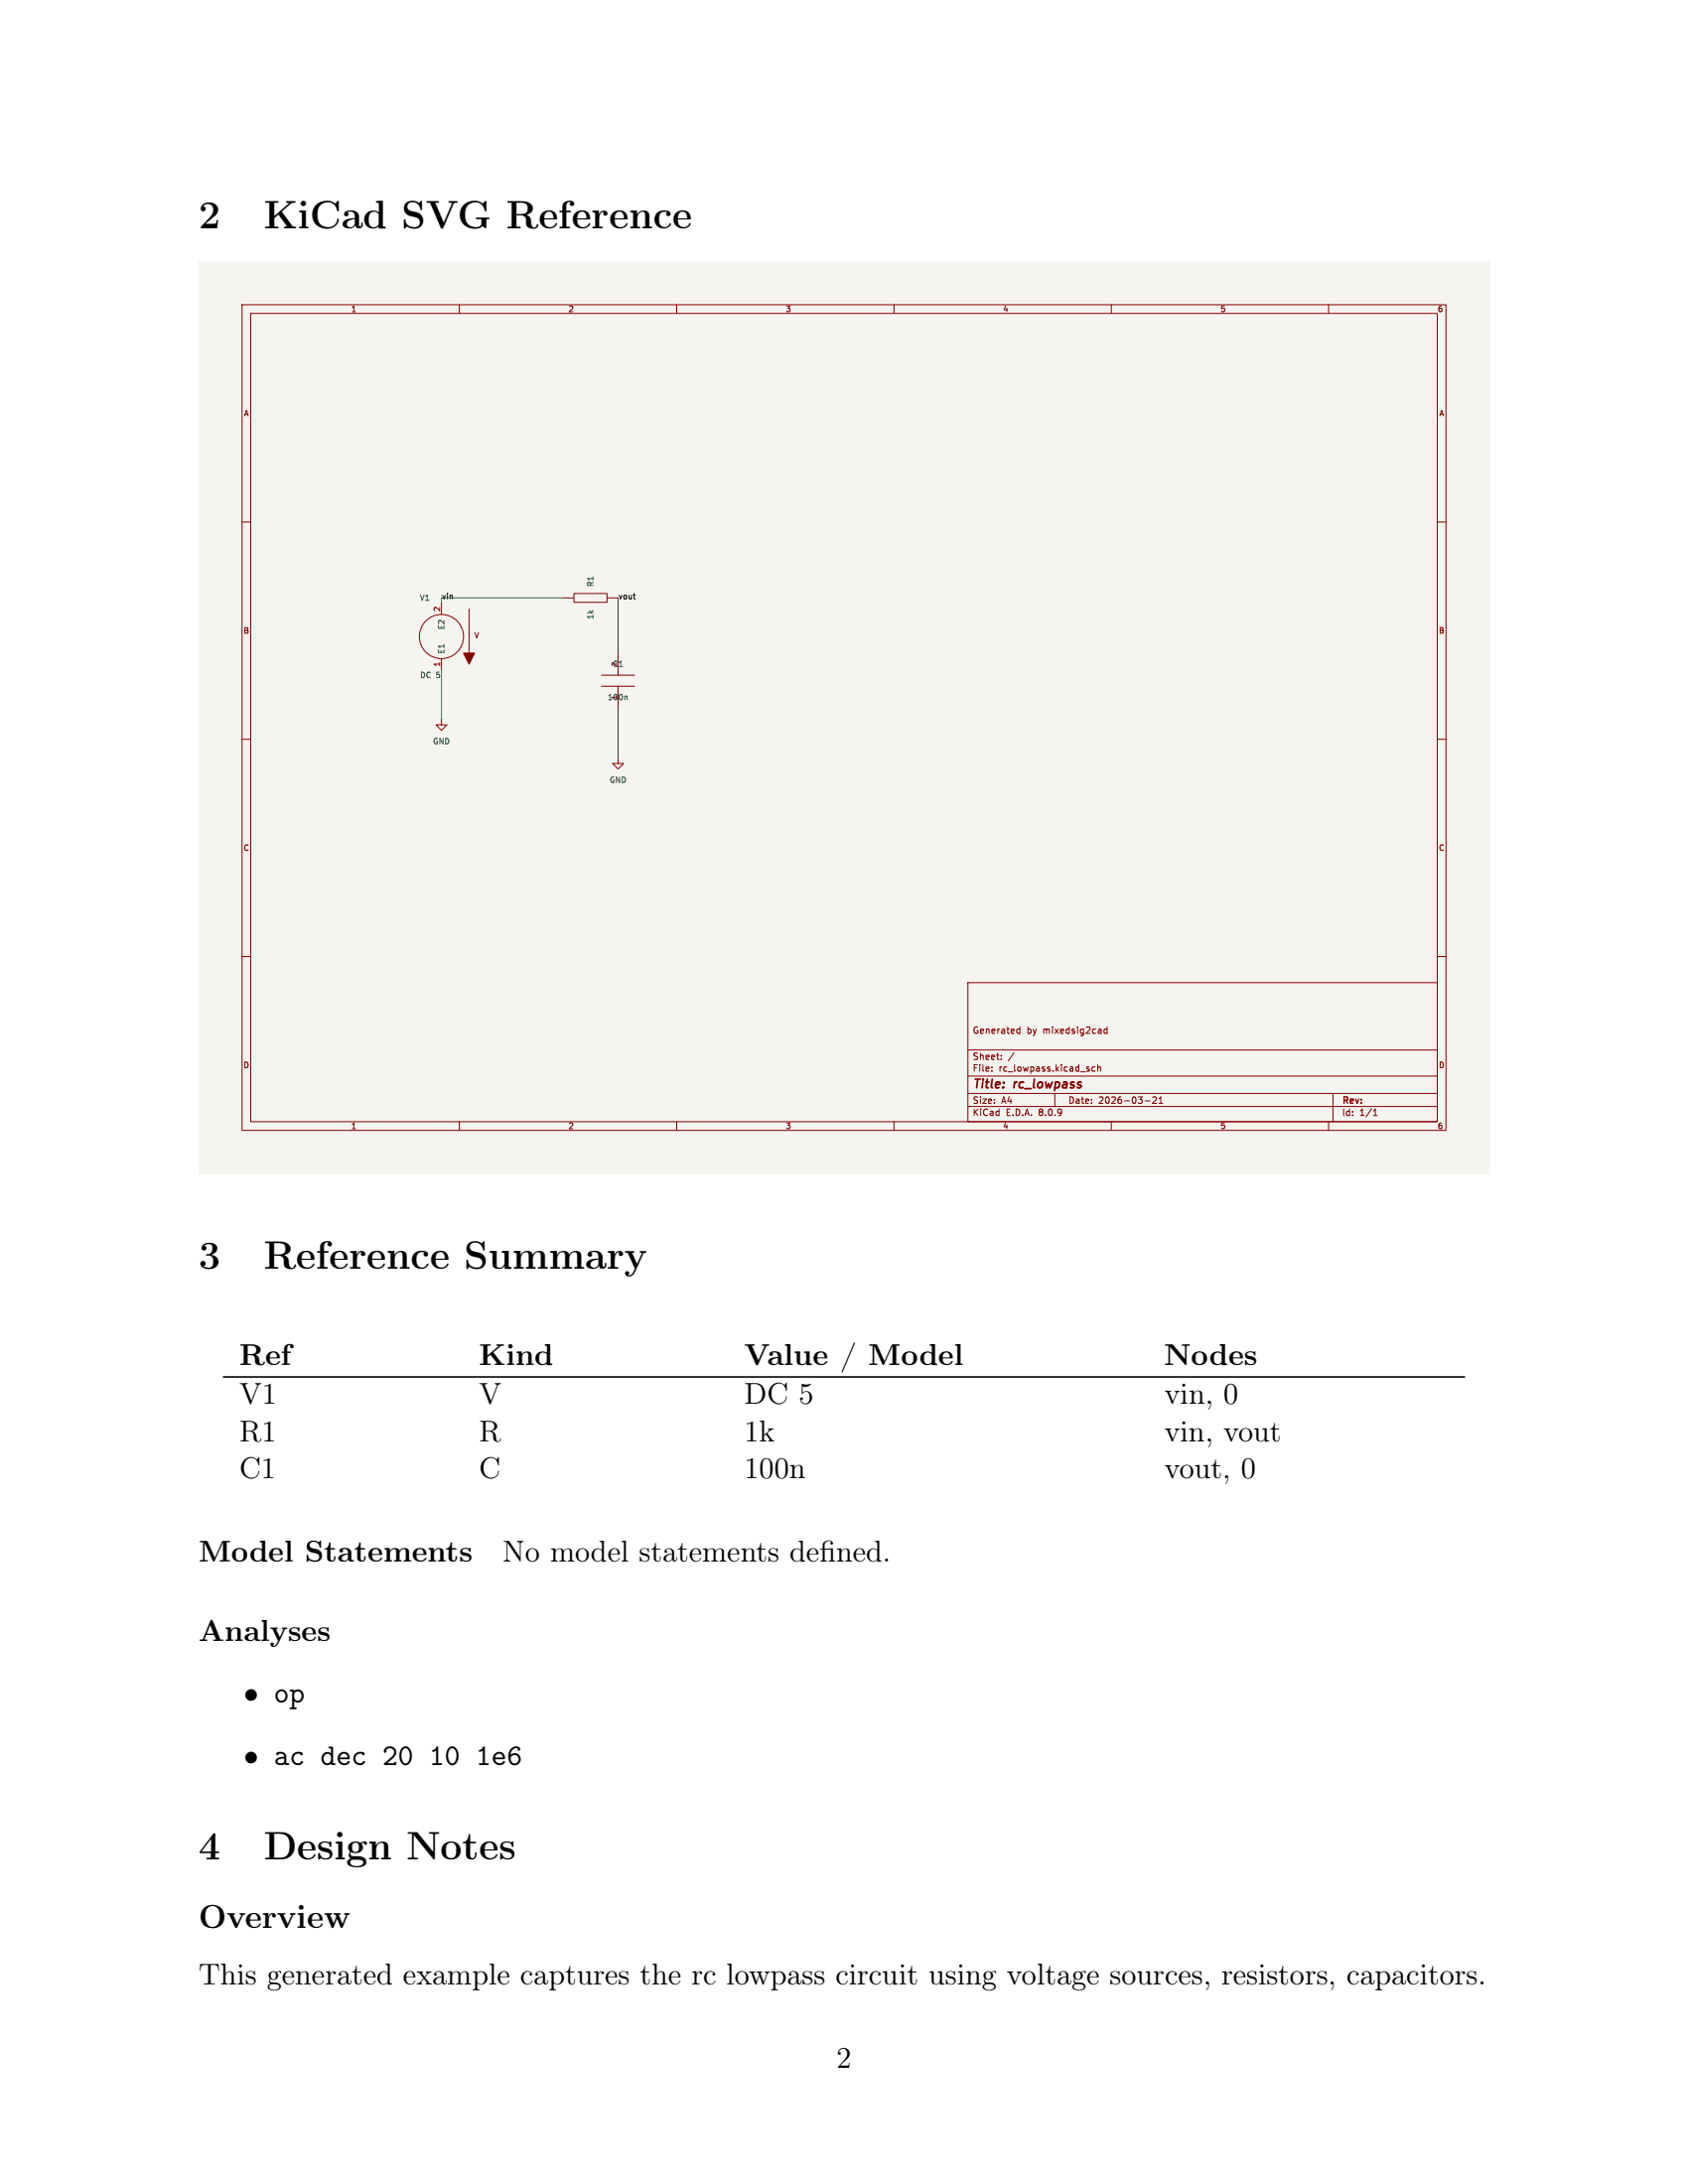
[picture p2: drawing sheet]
<svg xmlns="http://www.w3.org/2000/svg" width="216mm" height="279mm" viewBox="0 0 216 279" stroke-linecap="round" stroke-linejoin="round" font-family="sans-serif">
<path d="M25.4 33.4h165.1v116.8h-165.1z" fill="#f5f4ef" stroke="#f5f4ef" stroke-width=".13"/>
<g fill="none" stroke="#840000" stroke-width=".13">
<path d="M31 39h153.9v105.6h-153.9zM58.8 39v1.1M86.5 39v1.1M114.3 39v1.1M142.1 39v1.1M169.9 39v1.1M32.1 40.1h151.7v103.4h-151.7zM31 66.8h1.1M56.5 77.2v1.4M72 76.5h1.4M73.4 75.9h4.2v1.2h-4.2zM77.6 76.5h1.5"/>
<path d="M183.8 66.8h1.1M31 94.6h1.1M56.5 92v.7h.7l-.7 .7-.7-.7h.7M56.5 84.3v1.4M76.9 86.4h4.3M76.9 87.8h4.3M79.1 97v.7h.7l-.7 .7-.8-.7h.8M79.1 83.6v2.8M79.1 87.8v2.8M183.8 94.6h1.1M31 122.4h1.1M123.8 125.7h60v17.8h-60z"/>
<path d="M123.8 139.9h60M123.8 137.7h60M123.8 134.3h60M126.9 137h.1M126.9 136.5v.1M128.1 135.5h.1M128.1 135v.1M129.7 134.7l-.7 1M130.1 131.7h.3M130.1 132.2h.3M130.4 131.4v.8M134.9 139.9v1.7"/>
<path d="M140.1 136.5h-.3l-.1 .1v.4h.4M140.4 136.6l.1-.1h.2l.1 .5M140.4 136.2v.8M141.6 131.7l-.2-.1-.2 .2 .1 .4h.3M141.6 131.4v.8M170.5 139.9v3.6M183.8 122.4h1.1M58.8 143.5v1.1M86.5 143.5v1.1M114.3 143.5v1.1M123.8 141.6h60M142.1 143.5v1.1"/>
<path d="M146.4 140.8h.7M147.4 140.4l.4-.1 .1 .3-.5 .6h.5M148.2 141.2h.5M148.2 140.6l.3-.3v.9M169.9 143.5v1.1M175.7 142.7h.4M175.7 142.1l.2-.2v.8"/>
<circle cx="56.5" cy="81.4" r="2.82"/>
</g>
<g fill="#840000" stroke="#840000" stroke-width=".13">
<path d="M60 77.9v5.7z"/>
<path d="M59.3 83.6h1.4l-.7 1.4z"/>
</g>
<path d="M80.1 89.1l.1 .1v.3" fill="none" stroke="#006464" stroke-width=".13"/>
<path d="M81 76.1h.3M81.2 76.6h.1" fill="none" stroke="#0f0f0f" stroke-width=".13"/>
<path d="M72 76.5h-15.5v.7M79.1 76.5v7.1M56.5 85.7v6.3M79.1 90.6v6.4" fill="none" stroke="#009600" stroke-width=".13"/>
<path d="M28.5 176.2h158.9" fill="none" stroke="#000" stroke-width=".14"/>
<g font-size="5.1">
<text x="25.4" y="29.3">2</text>
<text x="33.7" y="29.3">KiCad SVG Reference</text>
<text x="25.4" y="162.3">3</text>
<text x="33.7" y="162.3">Reference Summary</text>
<text x="25.4" y="237.9">4</text>
<text x="33.7" y="237.9">Design Notes</text>
</g>
<text font-size="4.2" x="25.4" y="246.6">Overview</text>
<g font-size="3.8">
<text x="30.6" y="174.7">Ref</text>
<text x="30.6" y="179.6">V1</text>
<text x="61.3" y="174.7">Kind</text>
<text x="61.3" y="179.6">V</text>
<text x="95.2" y="174.7">Value / Model</text>
<text x="95.2" y="179.6">DC 5</text>
<text x="148.9" y="174.7">Nodes</text>
<text x="148.9" y="179.6">vin, 0</text>
<text x="30.6" y="184.4">R1</text>
<text x="61.3" y="184.4">R</text>
<text x="95.2" y="184.4">1k</text>
<text x="148.9" y="184.4">vin, vout</text>
<text x="30.6" y="189.1">C1</text>
<text x="61.3" y="189.1">C</text>
<text x="95.2" y="189.1">100n</text>
<text x="148.9" y="189.1">vout, 0</text>
<text x="25.4" y="199.7">Model Statements</text>
<text x="64.3" y="199.7">No model statements def</text>
<text x="104.8" y="199.7">ined.</text>
<text x="25.4" y="209.9">Analyses</text>
<text x="31.2" y="217.9">• op</text>
<text x="31.2" y="225.8">• ac dec 20 10 1e6</text>
<text x="25.4" y="253.9">This generated example captures the rc lowpass circuit using voltage sources, resistors, capacitors.</text>
<text x="107" y="264.5">2</text>
</g>
<g font-size="1.5" fill="#840000">
<text x="124.4" y="139.6">Title:</text>
<text x="129.7" y="139.6">rc_lowpass</text>
</g>
<g font-size="1.2" fill="#840000">
<text x="124.4" y="137.2">File:</text>
<text x="124.4" y="135.7">Sheet:</text>
<text x="124.4" y="132.4">Generated</text>
<text x="127.7" y="137.2">rc_lowpass.kicad_sch</text>
<text x="131.3" y="132.4">by</text>
<text x="133.4" y="132.4">mixedsig2cad</text>
<text x="124.4" y="142.9">KiCad</text>
<text x="124.4" y="141.3">Size:</text>
<text x="128.1" y="141.3">A4</text>
<text x="128.6" y="142.9">E.D.A.</text>
<text x="132.9" y="142.9">8.0.9</text>
<text x="136.6" y="141.3">Date:</text>
<text x="140.5" y="141.3">2026-03-21</text>
<text x="171.6" y="141.4">Rev:</text>
<text x="171.6" y="142.9">Id:</text>
<text x="173.9" y="142.9">1/1</text>
</g>
<g font-size="1" fill="#840000">
<text x="44.9" y="40">1</text>
<text x="72.7" y="40">2</text>
<text x="100.4" y="40">3</text>
<text x="128.2" y="40">4</text>
<text x="156" y="40">5</text>
<text x="183.8" y="40">6</text>
<text x="31.2" y="53.4">A</text>
<text x="184" y="53.4">A</text>
<text x="31.1" y="81.2">B</text>
<text x="60.6" y="81.8">V</text>
<text x="184" y="81.2">B</text>
<text x="31.1" y="109">C</text>
<text x="184" y="109">C</text>
<text x="31.1" y="136.8">D</text>
<text x="184" y="136.8">D</text>
<text x="44.9" y="144.5">1</text>
<text x="72.7" y="144.5">2</text>
<text x="100.4" y="144.5">3</text>
<text x="128.2" y="144.5">4</text>
<text x="156" y="144.5">5</text>
<text x="183.8" y="144.5">6</text>
</g>
<g font-size="1" fill="#006464">
<text x="53.7" y="77">V1</text>
<text x="76" y="75.1" transform="rotate(-90 76 75.1)">R1</text>
<text x="56.9" y="83.7" transform="rotate(-90 56.9 83.7)">E1</text>
<text x="56.9" y="80.6" transform="rotate(-90 56.9 80.6)">E2</text>
<text x="76" y="79.3" transform="rotate(-90 76 79.3)">1k</text>
<text x="53.7" y="86.9">DC 5</text>
<text x="77.7" y="89.7">100n</text>
<text x="78.3" y="85.4">C1</text>
<text x="55.3" y="95.3">GND</text>
<text x="77.9" y="100.3">GND</text>
</g>
<g font-size="1" fill="#0f0f0f">
<text x="56.5" y="76.8">vin</text>
<text x="79.1" y="76.8">vout</text>
</g>
<g font-size="1" fill="#a90000">
<text x="56.3" y="78.3" transform="rotate(-90 56.3 78.3)">2</text>
<text x="56.3" y="85.4" transform="rotate(-90 56.3 85.4)">1</text>
</g>
<g font-size=".8" fill="#006464">
<text x="78.9" y="89.5" transform="rotate(-90 78.9 89.5)">1</text>
<text x="78.9" y="85.3" transform="rotate(-90 78.9 85.3)">2</text>
</g>
</svg>
